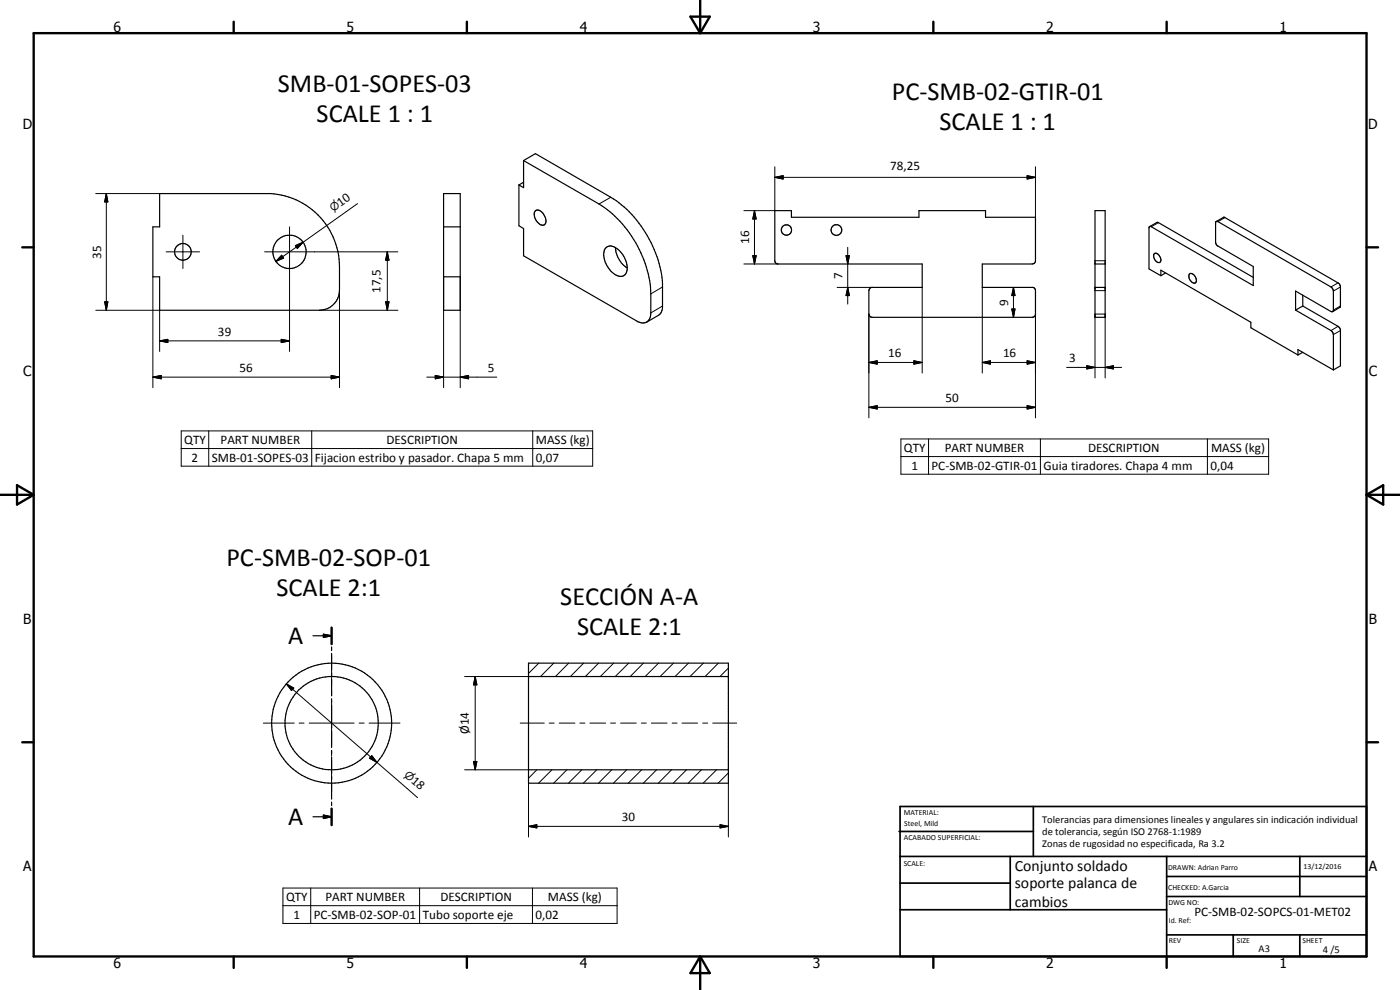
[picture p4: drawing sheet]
<svg xmlns="http://www.w3.org/2000/svg" width="420mm" height="297mm" viewBox="0 0 420 297" stroke-linecap="round" stroke-linejoin="round" font-family="sans-serif">
<g fill="none" stroke="#000" stroke-width=".35">
<path d="M47.9 58.1h33.2a22 22 0 0 1 20.8 22v6.9a6.1 6.1 0 0 1-6 6.1h-48v-10h-2v-15h2zM133.1 58.1h5v35h-5zM155.7 55.5v12.2l1.4 .9v8.2l34 19.5a2.98 2.98 0 0 0 3 .3M157.1 54.7l-1.4 .8M157.1 48.2v8.1l-1.4-.8M157.1 48.2l3.6-2.1 22.6 13.1a34.6 34.6 0 0 1 15.5 26v7.1l-.3 1.2-.9 1.1-3.5 2M157.1 48.2l22.7 13a34.2 34.2 0 0 1 15.5 27l-.1 6.6-.4 1.1-.7 .7M133.1 68.1h5M160.7 63.2a2.01 2.01 0 0 1 2.6 1.4 1.98 1.98 0 0 1-.1 2.9 3 3 0 0 1-2.9-3.3zM181.8 74.4a2.32 2.32 0 0 1 3.3 .1 6.5 6.5 0 0 1 2.7 7.7 2.26 2.26 0 0 1-3.3 .1 6.7 6.7 0 0 1-2.9-7.6zM184.7 74.3a7.9 7.9 0 0 0 3.5 6.1M232.5 63.2h5v2h38.3v-2h20v2h15v13.2l-.4 .6-.6 .2h-15v7h15.2l.4 .2 .4 .6-.1 7.7-.3 .3-.6 .2-48.5-.1-.5-.9v-7l.3-.8 .5-.2h15.2v-7l-43.7-.1-.5-.4-.1-.5z"/>
<path d="M328.6 79.2h3.1M328.6 63.2h3.1v32h-3.1zM345 68l2.5-1.3 28.6 16.5M345.1 67.9l31 17.8v-5.7l-10.8-6.3-.4-.5-.1-6.5 .3-.3 .4 .1 34.1 19.7 .6 1.1v5.7l-.2 .5M345.1 67.9l-.3 .3v12.5l3.6 2M346.4 76.2a1.46 1.46 0 0 1 1.9 1.3l-.1 1.1a1.17 1.17 0 0 1-1.7-.7l-.3-.9zM365 66.5l2.5-1.3 34.4 19.9 .4 .8v6l-2.3 1.6M133.1 83.1h5M328.6 86.2h3.1M348.4 82.7v-1.6l27 15.6v1.6l14.1 8.2M349.8 81.9l-1.4 .8M356.9 82.3a1.51 1.51 0 0 1 2.1 1.4 .84 .84 0 0 1-.4 1.3 .84 .84 0 0 1-1.1-.6 1.96 1.96 0 0 1-.6-2.1z"/>
<path d="M388.8 93v-5.7l10.6 6.2h.6M388.8 93l10.8 6.3 .4 .5 .2 .6v10.6M391 91.8l10.6 6.1 .6 .9 .1 11-2.1 1.2M391 88.6v3.2M391 91.8l-2.2 1.2M389.5 106.5v-1.6l10.7 6.1M391 105.7l-1.5 .8M93.9 190.8h5.6M97.1 190.3l2.4 .5-2.4 .5zM99.5 188.3v5M99.5 194.1v1.1M99.5 196v5"/>
<path d="M158.6 199h60v36h-60zM99.5 201.9v1M99.5 203.8v5M99.5 209.6v1.1M99.5 211.6v4.9M99.5 217.4v1M99.5 219.3v5M158.6 203h60M99.5 225.2v1M99.5 227.1v4.9M99.5 232.9v1.1M99.5 234.8v5"/>
<path d="M158.6 231h60M93.9 245.1h5.6M97.1 244.6l2.4 .5-2.4 .5zM99.5 240.7v1M99.5 242.6v5"/>
<circle cx="54.9" cy="75.5" r="2.51"/>
<circle cx="86.9" cy="75.6" r="5"/>
<circle cx="236" cy="69" r="1.55"/>
<circle cx="251" cy="69" r="1.61"/>
<circle cx="99.5" cy="217" r="14"/>
<circle cx="99.5" cy="217" r="18"/>
</g>
<g fill="none" stroke="#000" stroke-width=".3">
<path d="M28.7 58.1h19.2M31.9 58.1l.5 2.5h-1zM31.9 58.1v35M183.3 59.2l-3.5 2M232.5 53.2l2.5-.5v1zM232.5 53.2h78.3M232.5 50v13.2h-9.2M308.3 52.7l2.5 .5-2.5 .5zM310.8 50v15.2M49.9 75.6h10M54.9 70.6v10M79.4 75.6h40"/>
<path d="M84.5 76.6l.6 .8-2.3 1zM86.9 68.1v37.4M88.6 73.7l2.4-1-1.8 1.8zM107.3 61.1l-24.5 17.3M116.2 75.6l.5 2.5h-1zM116.2 75.6v17.5M223.3 79.2h10.2M225.9 76.7h1l-.5 2.5zM226.4 63.2l.5 2.5h-1zM226.4 63.2v16M253.9 76.7h1l-.5 2.5zM254.4 74.2v17"/>
<path d="M328.6 78.2h3.1M347.7 66.8l-2.2 1.2M367.6 65.3l-2.1 1.2M28.7 93.1h19.2v12.4M31.4 90.6h1l-.5 2.5zM45.9 83.1v33.2M95.9 93.1h23.5M101.9 87v29.3M115.7 90.6h1l-.5 2.5zM133.1 83.1v33.2M138.1 83.1v33.2M198.8 86.1l-3.5 2.1"/>
<path d="M198.8 91.8l-3.5 2.1M251.2 86.2h10.6M254.4 86.2l.5 2.5h-1zM260.8 94.2v31.2M276.8 86.2v25.7M294.8 86.2v25.7M303.6 92.7h1l-.4 2.5zM304.2 86.2l.4 2.5h-1zM304.2 86.2v9M310.8 94.2v31.2M328.6 87.2h3.1M401.6 97.9l-2.2 1.3"/>
<path d="M401.6 84.9l-2.2 1.2M402.3 91.8l-2.1 1.2M402.3 99.2l-2.1 1.2M402.3 86.1l-2.1 1.2M45.9 113.2l2.5-.6v1.1zM45.9 113.2h56M47.9 102.3l2.5-.5v1zM47.9 102.3h39M84.4 101.8l2.5 .5-2.5 .5zM99.4 112.6l2.5 .6-2.5 .5zM128.1 113.2h21M130.6 112.6l2.5 .6-2.5 .5z"/>
<path d="M138.1 113.2l2.5-.6v1.1zM260.8 108.8l2.5-.6v1.1zM260.8 108.8h16M274.3 108.2l2.5 .6-2.5 .5zM294.8 108.8l2.5-.6v1.1zM294.8 108.8h16M308.3 108.2l2.5 .6-2.5 .5zM320.1 110.2h16.5M326.2 109.7l2.4 .5-2.4 .5zM328.6 113.4v-19.2h3.1v19.2M331.7 110.2l2.5-.5v1zM54.4 129.3h123.5v10.6h-123.5z"/>
<path d="M54.4 134.6h123.5M62.6 129.3v10.6M93.5 129.3v10.6M159.9 129.3v10.6M260.8 122.2l2.5-.5v1zM260.8 122.2h50M270.4 131.7h110.3v10.6h-110.3zM270.4 137h110.3M278.7 131.7v10.6M308.3 121.7l2.5 .5-2.5 .5zM312.2 131.7v10.6M362.4 131.7v10.6"/>
<path d="M99.5 196.5v9.2M161.7 199l-3.1 3.1M166.2 199l-4 4M170.7 199l-4 4M175.2 199l-4 4M179.7 199l-4 4M184.2 199l-4 4M188.7 199l-4.1 4M193.1 199l-4 4M197.6 199l-4 4M202.1 199l-4 4M206.6 199l-4 4"/>
<path d="M211.1 199l-4 4M215.6 199l-4 4M79 217h9.3M85.9 205.2l2.3 1.3-.7 .7zM85.9 205.2l27.2 23.6M89.8 217h1.5M92.8 217h13.5M99.5 207.2v1.5M99.5 210.2v13.5M107.8 217h1.5M110.8 217h9.2M139.4 203h19.2"/>
<path d="M142.6 203l.5 2.5h-1zM142.6 203v28M156.1 217h7.3M164.8 217h1.5M167.8 217h4.7M174 217h1.5M177 217h4.8M183.2 217h1.5M186.3 217h4.7M192.5 217h1.5M195.5 217h4.7M201.7 217h1.5"/>
<path d="M204.7 217h4.7M210.9 217h1.5M213.9 217h7.2M218.6 200.4l-2.5 2.6M99.5 225.2v1.5M99.5 228.2v9.3M111.6 226.7l1.5 2.1-2.2-1.3zM113.1 228.8l12.2 10.5M139.4 231h19.2M142.1 228.5h1l-.5 2.5zM158.6 235v16.1M161.1 231l-2.5 2.5"/>
<path d="M165.6 231l-4 4M170.1 231l-4 4M174.6 231l-4 4M179.1 231l-4 4M183.6 231l-4 4M188.1 231l-4 4M192.6 231l-4.1 4M197.1 231l-4 4M201.5 231l-3.9 4M206 231l-4 4M210.5 231l-4 4M215 231l-4 4"/>
<path d="M218.6 231.9l-3.1 3.1M218.6 235v16.1M158.6 247.9l2.5-.5v1zM158.6 247.9h60M216.1 247.4l2.5 .5-2.5 .5zM84.9 266.4h100.3v10.7h-100.3zM84.9 271.7h100.3M93.2 266.4v10.7M125.9 266.4v10.7M159.8 266.4v10.7"/>
</g>
<g fill="#000">
<circle cx="328.6" cy="86.2" r=".18"/>
<circle cx="331.7" cy="86.2" r=".18"/>
<circle cx="158.6" cy="203" r=".18"/>
<circle cx="218.6" cy="203" r=".18"/>
</g>
<g fill="none" stroke="#000" stroke-width=".71">
<path d="M10.1 9.9h400v277.1h-400zM70.1 6.5v3.4M140.1 6.5v3.4M207.2 5h5.8l-2.9 4.9zM210.1 0v9.9M280.1 6.5v3.4M350.1 6.5v3.4M6.7 74.2h3.4M410.1 74.2h3.5M.1 148.5h10M5.1 145.6l5 2.9-5 2.9zM410.1 148.5h10"/>
<path d="M410.1 148.5l5-2.9v5.8zM99.5 188.3v5M6.7 222.7h3.4M410.1 222.7h3.5M99.5 242.6v5M70.1 287v3.4M140.1 287v3.4M210.1 287v10M210.1 287l2.9 5h-5.8zM280.1 287v3.4M350.1 287v3.4"/>
</g>
<g fill="none" stroke="#000" stroke-width=".51">
<path d="M269.8 249.5h40.3M270.1 242h140v45h-140zM270.1 257h140M303.2 257v16M310.1 242v15M350.1 257v30M390.1 257v12M270.1 265h33.1M270.1 273h80M350.1 269h60M350.1 263h60M350.1 280.5h60"/>
<path d="M370.1 280.5v6.5M390.1 280.5v6.5"/>
</g>
<g fill="#000">
<path d="M232.5 53.2l2.5-.5v1zM308.3 52.7l2.5 .5-2.5 .5zM31.9 58.1l.5 2.5h-1zM84.5 76.6l.6 .8-2.3 1zM88.6 73.7l2.4-1-1.8 1.8zM116.2 75.6l.5 2.5h-1zM225.9 76.7h1l-.5 2.5zM226.4 63.2l.5 2.5h-1zM253.9 76.7h1l-.5 2.5zM31.4 90.6h1l-.5 2.5zM115.7 90.6h1l-.5 2.5zM254.4 86.2l.5 2.5h-1z"/>
<path d="M303.6 92.7h1l-.4 2.5zM304.2 86.2l.4 2.5h-1zM45.9 113.2l2.5-.6v1.1zM47.9 102.3l2.5-.5v1zM84.4 101.8l2.5 .5-2.5 .5zM99.4 112.6l2.5 .6-2.5 .5zM130.6 112.6l2.5 .6-2.5 .5zM138.1 113.2l2.5-.6v1.1zM260.8 108.8l2.5-.6v1.1zM274.3 108.2l2.5 .6-2.5 .5zM294.8 108.8l2.5-.6v1.1zM308.3 108.2l2.5 .6-2.5 .5z"/>
<path d="M326.2 109.7l2.4 .5-2.4 .5zM331.7 110.2l2.5-.5v1zM260.8 122.2l2.5-.5v1zM308.3 121.7l2.5 .5-2.5 .5zM97.1 190.3l2.4 .5-2.4 .5zM85.9 205.2l2.3 1.3-.7 .7zM142.6 203l.5 2.5h-1zM111.6 226.7l1.5 2.1-2.2-1.3zM142.1 228.5h1l-.5 2.5zM97.1 244.6l2.4 .5-2.4 .5zM158.6 247.9l2.5-.5v1zM216.1 247.4l2.5 .5-2.5 .5z"/>
</g>
<g font-size="7.9">
<text x="83.4" y="27.5">SMB-01-SOPES-03</text>
<text x="267.7" y="30.1">PC-SMB-02-GTIR-01</text>
<text x="95" y="36.5">SCALE 1 : 1</text>
<text x="282" y="39.1">SCALE 1 : 1</text>
<text x="67.9" y="169.8">PC-SMB-02-SOP-01</text>
<text x="83" y="178.7">SCALE 2:1</text>
<text x="168.1" y="181.4">SECCIÓN A-A</text>
<text x="173.2" y="190.4">SCALE 2:1</text>
<text x="86.5" y="193.3">A</text>
<text x="86.5" y="247.6">A</text>
</g>
<g font-size="4.7">
<text x="304.6" y="261.2">Conjunto soldado</text>
<text x="304.6" y="266.6">soporte palanca de</text>
<text x="304.6" y="272">cambios</text>
</g>
<g font-size="4.2">
<text x="34" y="9.6">6</text>
<text x="104" y="9.6">5</text>
<text x="174" y="9.6">4</text>
<text x="244" y="9.6">3</text>
<text x="314" y="9.6">2</text>
<text x="384" y="9.6">1</text>
<text x="6.8" y="38.7">D</text>
<text x="410.6" y="38.7">D</text>
<text x="7" y="112.9">C</text>
<text x="410.8" y="112.9">C</text>
<text x="7" y="187.1">B</text>
<text x="410.8" y="187.1">B</text>
<text x="7" y="261.4">A</text>
<text x="410.8" y="261.4">A</text>
<text x="34" y="290.4">6</text>
<text x="104" y="290.4">5</text>
<text x="174" y="290.4">4</text>
<text x="244" y="290.4">3</text>
<text x="314" y="290.4">2</text>
<text x="384" y="290.4">1</text>
</g>
<g font-size="3.9">
<text x="267.2" y="51.1">78,25</text>
<text x="102.2" y="62.1" transform="rotate(-35 102.2 62.1)">10</text>
<text x="30.3" y="77.6" transform="rotate(-90 30.3 77.6)">35</text>
<text x="224.9" y="73.2" transform="rotate(-90 224.9 73.2)">16</text>
<text x="252.9" y="83.7" transform="rotate(-90 252.9 83.7)">7</text>
<text x="114.2" y="87.8" transform="rotate(-90 114.2 87.8)">17,5</text>
<text x="302.6" y="91.7" transform="rotate(-90 302.6 91.7)">9</text>
<text x="65.4" y="100.8">39</text>
<text x="266.5" y="107.2">16</text>
<text x="301" y="107.2">16</text>
<text x="71.9" y="111.6">56</text>
<text x="146.4" y="111.6">5</text>
<text x="320.9" y="108.7">3</text>
<text x="283.8" y="120.7">50</text>
<text x="55.3" y="133.2">QTY</text>
<text x="66.2" y="133.2">PART NUMBER</text>
<text x="116" y="133.2">DESCRIPTION</text>
<text x="160.8" y="133.3">MASS (kg)</text>
<text x="271.3" y="135.6">QTY</text>
<text x="283.5" y="135.6">PART NUMBER</text>
<text x="326.6" y="135.6">DESCRIPTION</text>
<text x="363.5" y="135.8">MASS (kg)</text>
<text x="57.5" y="138.6">2</text>
<text x="63.6" y="138.6">SMB-01-SOPES-03</text>
<text x="94.5" y="138.6">Fijacion estribo y pasador. Chapa 5 mm</text>
<text x="160.8" y="138.6">0,07</text>
<text x="273.5" y="140.9">1</text>
<text x="279.6" y="141">PC-SMB-02-GTIR-01</text>
<text x="313.2" y="141">Guia tiradores. Chapa 4 mm</text>
<text x="363.3" y="141">0,04</text>
<text x="140.7" y="220.3" transform="rotate(-90 140.7 220.3)">Ø14</text>
<text x="123.2" y="234.6" transform="rotate(41 123.2 234.6)">18</text>
<text x="186.6" y="246.4">30</text>
<text x="85.8" y="270.4">QTY</text>
<text x="88.1" y="275.6">1</text>
<text x="94.1" y="275.7">PC-SMB-02-SOP-01</text>
<text x="97.7" y="270.3">PART NUMBER</text>
<text x="126.9" y="275.8">Tubo soporte eje</text>
<text x="132.2" y="270.4">DESCRIPTION</text>
<text x="160.7" y="275.7">0,02</text>
<text x="164.5" y="270.5">MASS (kg)</text>
<text x="358.5" y="275">PC-SMB-02-SOPCS-01-MET02</text>
</g>
<g font-size="3.3">
<text x="99.9" y="63.7" transform="rotate(-35 99.9 63.7)">⌀</text>
<text x="121.1" y="232.8" transform="rotate(41 121.1 232.8)">⌀</text>
</g>
<g font-size="3.1">
<text x="312.7" y="246.8">Tolerancias para dimensiones lineales y angulares sin indicación individual</text>
<text x="312.7" y="250.4">de tolerancia, según ISO 2768-1:1989</text>
<text x="312.7" y="254">Zonas de rugosidad no especificada, Ra 3.2</text>
<text x="377.7" y="285.6">A3</text>
<text x="397" y="285.9">4 /5</text>
</g>
<g font-size="2.4">
<text x="271.2" y="244.4">MATERIAL:</text>
<text x="271.3" y="252">ACABADO SUPERFICIAL:</text>
<text x="271.4" y="247.9">Steel, Mild</text>
<text x="271.2" y="259.7">SCALE:</text>
<text x="350.6" y="261">DRAWN: Adrian Parro</text>
<text x="391.2" y="260.6">13/12/2016</text>
<text x="350.6" y="267">CHECKED: A.Garcia</text>
<text x="350.6" y="271.4">DWG NO:</text>
<text x="350.8" y="276.9">Id. Ref:</text>
<text x="350.8" y="282.8">REV</text>
<text x="371.2" y="282.9">SIZE</text>
<text x="390.9" y="282.9">SHEET</text>
</g>
</svg>
